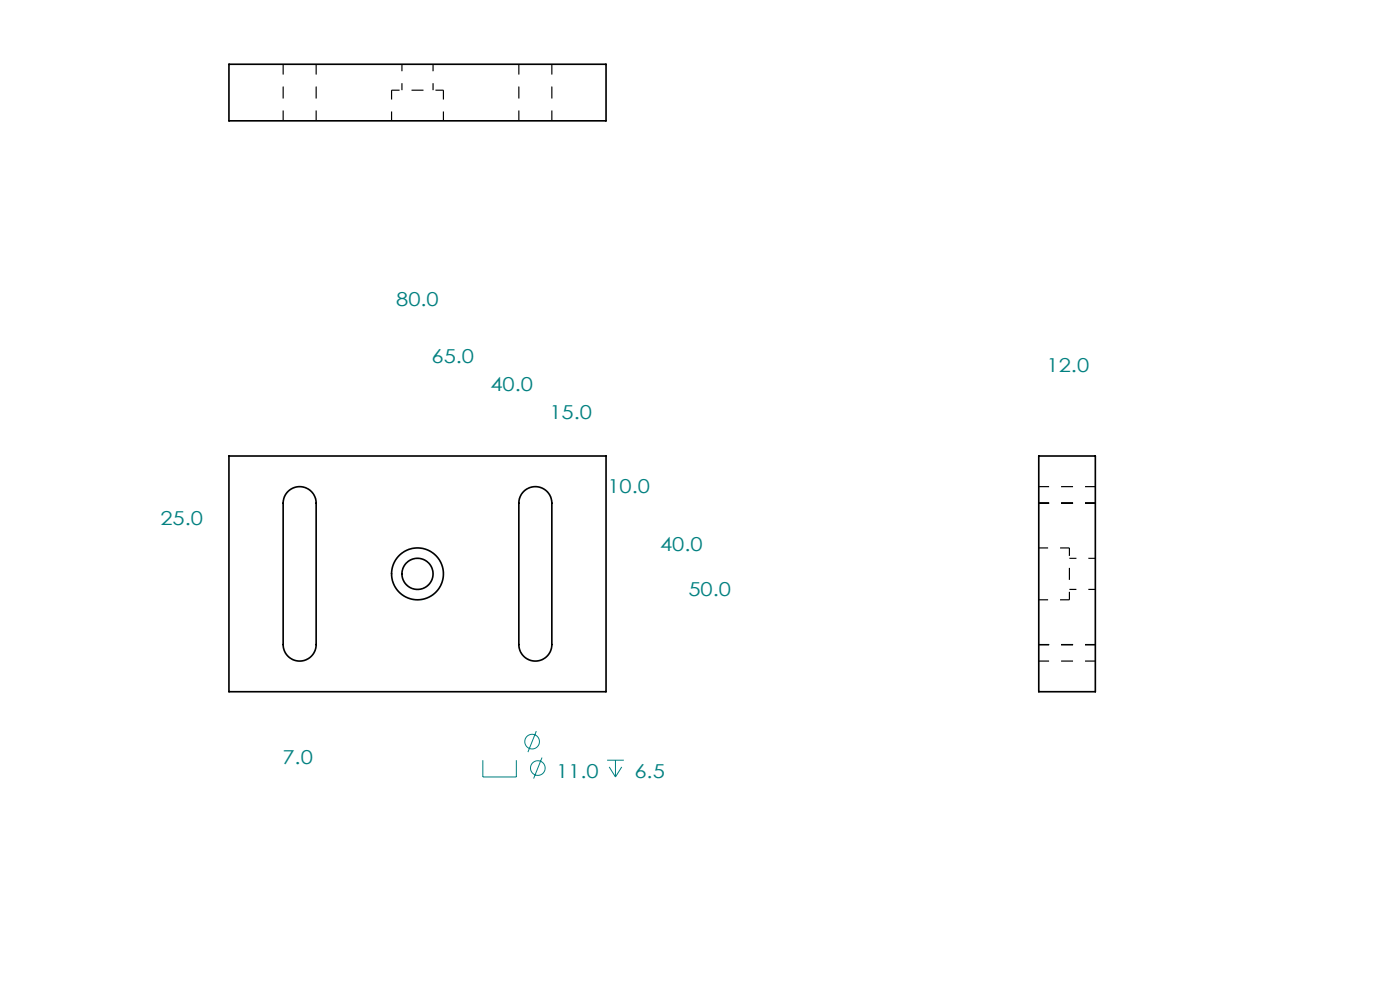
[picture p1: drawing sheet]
<svg xmlns="http://www.w3.org/2000/svg" width="297mm" height="210mm" viewBox="0 0 297 210" stroke-linecap="round" stroke-linejoin="round" font-family="sans-serif">
<g fill="none" stroke="#000" stroke-width=".35">
<path d="M48.6 13.6h80v12h-80zM48.6 96.7h80v50h-80zM220.4 96.7h12v50h-12zM61.1 104.2a3.5 3.5 0 0 1 3.8-.7 3.5 3.5 0 0 1 2.2 3.2v30a3.5 3.5 0 0 1-3.5 3.5 3.5 3.5 0 0 1-3.5-3.5v-30.2l.3-1.2zM111.1 104.2a3.5 3.5 0 0 1 3.8-.7 3.5 3.5 0 0 1 2.2 3.2v30a3.5 3.5 0 0 1-3.5 3.5 3.5 3.5 0 0 1-3.5-3.5v-30.2l.3-1.2z"/>
<circle cx="88.6" cy="121.7" r="5.5"/>
<circle cx="88.6" cy="121.7" r="3.3"/>
</g>
<path d="M220.4 106.7h12M232.4 103.2h-12M220.4 136.7h12M220.4 140.2h12" fill="none" stroke="#000" stroke-width=".25" stroke-dasharray="2.5 2.5" stroke-dashoffset=".3" stroke-linecap="butt"/>
<path d="M94.1 19.1h-11M226.9 127.2v-11" fill="none" stroke="#000" stroke-width=".25" stroke-dasharray="2.5 2.5" stroke-dashoffset=".8" stroke-linecap="butt"/>
<path d="M83.1 19.1v6.5M94.1 25.6v-6.5M226.9 116.2h-6.5M220.4 127.2h6.5" fill="none" stroke="#000" stroke-width=".25" stroke-dasharray="2.5 2.5" stroke-dashoffset=".6" stroke-linecap="butt"/>
<path d="M85.3 13.6v5.5M91.9 19.1v-5.5M232.4 118.4h-5.5M226.9 125h5.5" fill="none" stroke="#000" stroke-width=".25" stroke-dasharray="2.5 2.5" stroke-dashoffset="1.1" stroke-linecap="butt"/>
<path d="M60.1 25.6v-12M67.1 25.6v-12M110.1 25.6v-12M117.1 25.6v-12" fill="none" stroke="#000" stroke-width=".25" stroke-dasharray="2.5 2.5" stroke-dashoffset=".4" stroke-linecap="butt"/>
<g fill="none" stroke="#008080" stroke-width=".21">
<path d="M113.8 155.1l-1.8 4.4M102.4 161.3v3.5h7.1v-3.5M115 160.7l-1.8 4.4M128.8 161.3h3.5M129.2 162.7l1.4 2.1M130.6 161.3v3.5M131.9 162.7l-1.3 2.1"/>
<circle cx="112.9" cy="157.3" r="1.56"/>
<circle cx="114.1" cy="162.9" r="1.56"/>
</g>
<g font-size="4.1" fill="#008080">
<text x="84" y="64.9">80.0</text>
<text x="91.5" y="76.9">65.0</text>
<text x="104" y="82.9">40.0</text>
<text x="222" y="78.9">12.0</text>
<text x="116.5" y="88.9">15.0</text>
<text x="128.8" y="104.6">10.0</text>
<text x="34" y="111.4">25.0</text>
<text x="140" y="116.9">40.0</text>
<text x="146" y="126.4">50.0</text>
<text x="59.9" y="162.2">7.0</text>
<text x="118" y="165.1">11.0</text>
<text x="134.6" y="165.1">6.5</text>
</g>
</svg>
